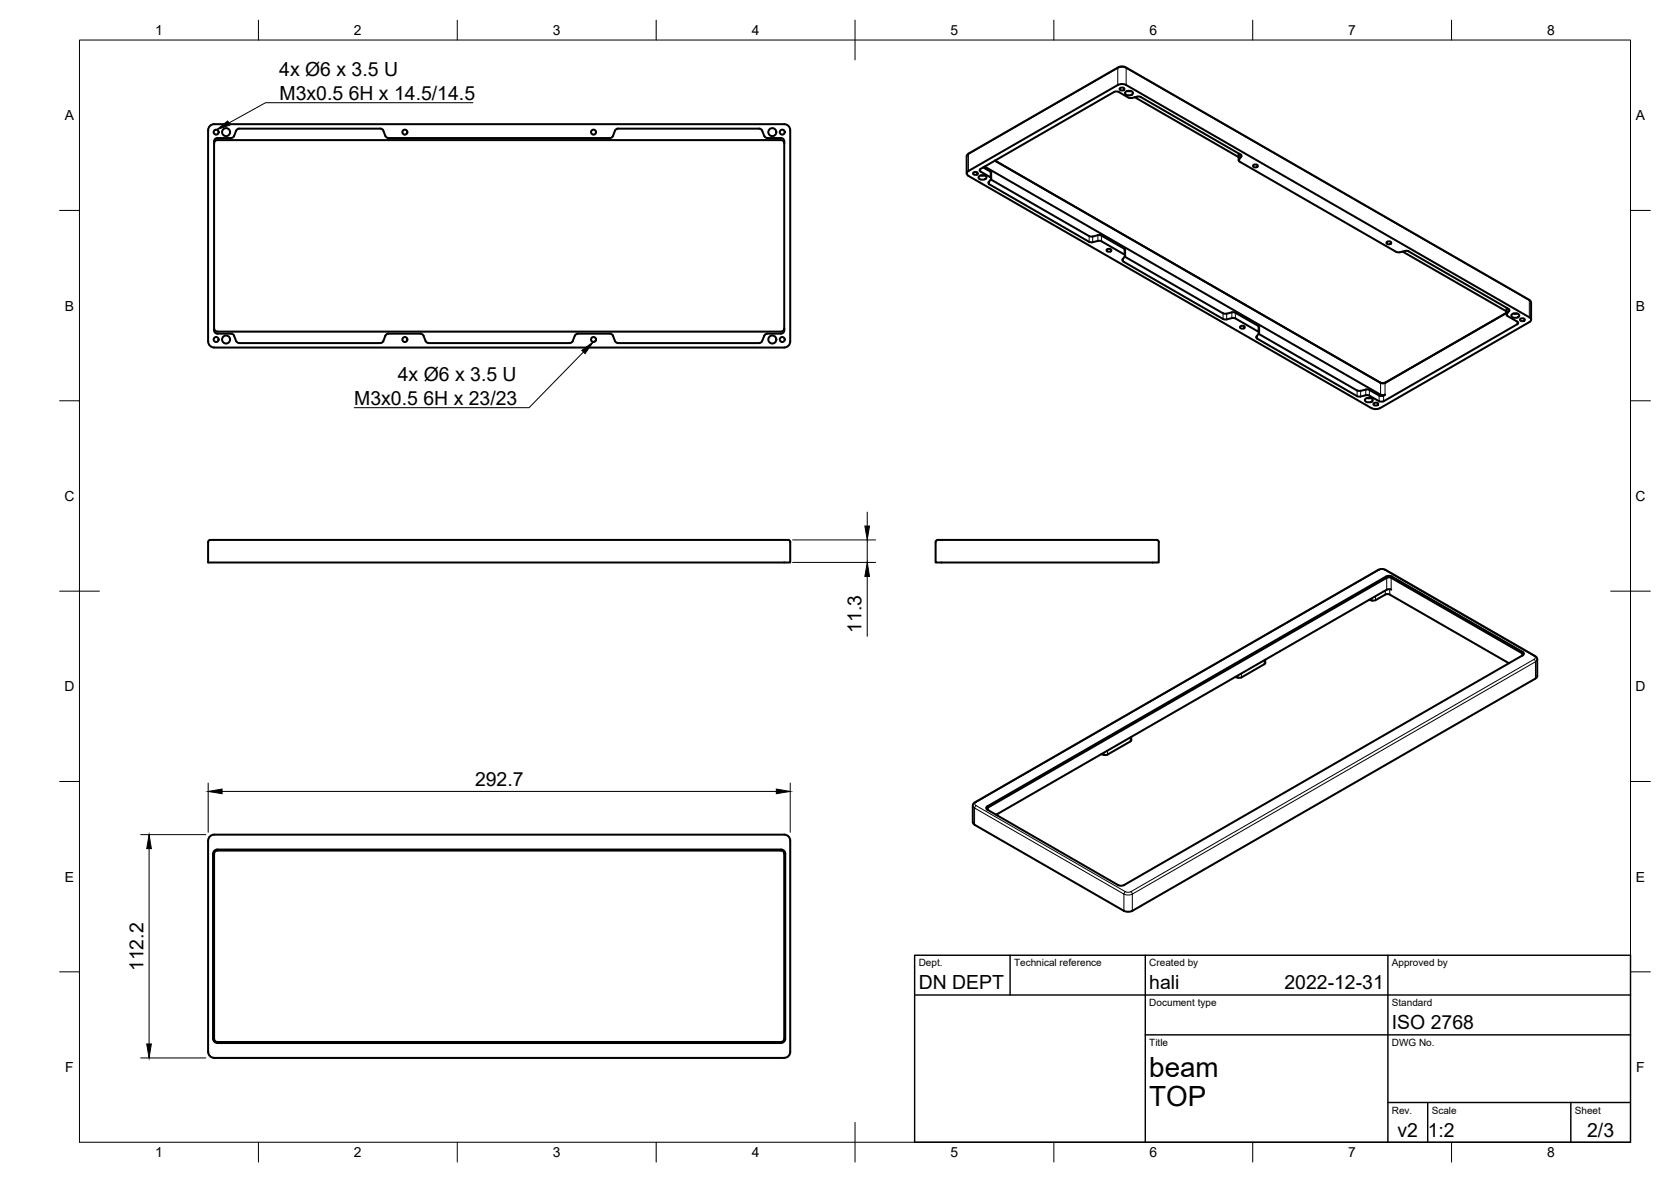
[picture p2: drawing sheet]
<svg xmlns="http://www.w3.org/2000/svg" width="420mm" height="297mm" viewBox="0 0 420 297" stroke-linecap="round" stroke-linejoin="round" font-family="sans-serif">
<!-- layer: Visible -->
<g fill="none" stroke="#000" stroke-width=".51">
<path d="M52.3 32.7v53.1M52.3 32.7a1.49 1.49 0 0 1 1.5-1.5h143.4a1.49 1.49 0 0 1 1.5 1.5v53.1M53.8 35.5v47.5M53.8 36a.79 .79 0 0 1 .8-.8h141.8a.79 .79 0 0 1 .8 .8M59.4 32.9l-.7 1.5-.3 .2-3.8 .1a.79 .79 0 0 0-.8 .8M59.4 32.8l.3-.3 .4-.2h35.6l.4 .2 .3 .3M96.4 32.9l.6 1.5 .7 .3h55.7l.6-.3 .6-1.5M154.6 32.8l.3-.3 .5-.2h35.5l.5 .2 .3 .3M191.6 32.9l.7 1.5 .4 .2 3.7 .1a.79 .79 0 0 1 .8 .8v47.5a.79 .79 0 0 1-.8 .8l-3.7 .1-.4 .2-.8 1.8-.6 .3M280.1 23.1l-33.6 19.4M280.2 23.1l.5-.1 .6 .1M281.3 23.1l2.4 1.4"/>
<path d="M281.7 22.1a.68 .68 0 0 1 1 .4 .68 .68 0 0 1-.6 .3 .68 .68 0 0 1-.6-.5zM282.9 23.2l1-.4a.73 .73 0 0 1 .9 .8l-.9 .4a.73 .73 0 0 1-1-.8zM283.4 22.9h.9M283.7 24.5l.9 .1M285.3 24.4l26.1 15.1M285.9 24.3l-1.3 .3M285.9 24.3l.9 .1 25.1 14.4M311.6 38.6l-.2 1.7M312 38.8l.2 .4-.7 1.1 .2 .3 39.4 22.7 .9 .1M243.1 43.6v-4.3l.4-.7 37.8-21.7 1.4-.2 101.8 58.6 .5 .8v4.3M243.2 43.2l37.9-21.8 .8-.3 .9 .1 101.7 58.5 .3 .3 .2 .5-.5 .4-37.5 21.7-.8 .2-.9-.1-101.8-58.5-.4-.5zM244.8 43.3a.68 .68 0 0 1 1.1 .4 .68 .68 0 0 1-.7 .3 .68 .68 0 0 1-.5-.5z"/>
<path d="M246.1 44.4l.9-.4a.73 .73 0 0 1 1 .8l-1 .4a.73 .73 0 0 1-.9-.8zM246.5 42.5l-.1 .4 2.6 1.6 .2 .2v.3M246.6 44.1h.9M247.2 42.1l1.8 1M247.6 41.9l99.5 57.3M248.7 46.3l25.2 14.5a2.57 2.57 0 0 0 2.2-.3l.9 .1M249 43.1l.2 .3v1.5M249.1 45.1l24.8 14.2 .9 .1M249.2 45l-.7 1 .3 .3M250.2 40.4l96.9 55.8M274.7 59.4a2.54 2.54 0 0 1 2.3-.2l5.7 3.3 .2 .3M315.2 41.4a.68 .68 0 0 1 1.1 .4 .68 .68 0 0 1-.7 .3 .68 .68 0 0 1-.5-.5z"/>
<path d="M276.9 60.6l5.8 3.3 .1 .5M278.4 62.6a.68 .68 0 0 1 1 .4 .68 .68 0 0 1-.6 .3 .68 .68 0 0 1-.6-.5zM282.8 64.5l24.7 14.2M282.8 64.4l-.6 1 .2 .3 25.1 14.5M282.9 62.8v1.4M309.7 78.5a2.53 2.53 0 0 1-2.1 .2M309.7 79.9a2.53 2.53 0 0 1-2.1 .3M309.8 78.5l.8 .1M309.8 79.9l.8 .1M310.6 78.6l5.7 3.3M348.8 60.8a.68 .68 0 0 1 1 .3 .68 .68 0 0 1-.6 .3 .68 .68 0 0 1-.6-.5zM352 63.4a2.5 2.5 0 0 1 2.2-.2l25.1 14.4 .2 .5"/>
<path d="M352.7 63.2l26.1 15.1M378.8 78.6l-30.5 17.6M378.8 77.7v1.4M378.9 77.5l-.1 .2M378.9 77.4v.1M379.1 79.4l2.4 1.4 .2 .5-33.8 19.5-.6 .2-.5-.2-2.5-1.4M379.5 78.2l-.7 .9 .3 .3M380.1 79.1l.9-.4a.73 .73 0 0 1 .9 .8l-.9 .4a.73 .73 0 0 1-.9-.8zM380.5 78.8h1M52.3 85.8a1.49 1.49 0 0 0 1.5 1.5h143.4a1.54 1.54 0 0 0 1.5-1.5M53.8 83a.79 .79 0 0 0 .8 .8l3.8 .1 .3 .2 .8 1.8 .6 .3M53.8 82.5a.79 .79 0 0 0 .8 .8"/>
<path d="M54.6 83.3h141.8M60.1 86.2h35.6M96.4 85.7l.5-1.3 .5-.5 8.3-.1 .7 .3 .7 1.8 .6 .3M96.4 85.7l-.3 .4-.4 .1M107.7 86.2h35.6M144.5 84.4l-.6 1.5-.6 .3M144.6 84.4l.2-.4 .5-.2 8.3 .1 .4 .2 .8 1.8 .6 .3M155.4 86.2h35.5M197.2 82.5a.79 .79 0 0 1-.8 .8M310.6 80l5.7 3.3M311.9 82a.68 .68 0 0 1 1.1 .3 .68 .68 0 0 1-.7 .3 .68 .68 0 0 1-.5-.5zM316.4 81.9l.2 .3v1.4"/>
<path d="M316.4 83.3l.1 .5M316.5 83.9l24.7 14.2 .9 .1M316.5 83.8l-.6 1 .2 .3 25.1 14.4a2.57 2.57 0 0 0 2.2-.2l.9 .1M342.1 98.2a2.38 2.38 0 0 1 2.2-.2l2.7 1.5h.6l.7-.3-.6 .1-.5-.1M347 96.1l.7 .2 .8-.2M347.2 96.2l.5 .1 .6-.1M382.3 80.1a.68 .68 0 0 1 1.1 .3 .68 .68 0 0 1-.7 .3 .68 .68 0 0 1-.5-.4zM343.2 100.3l1-.3a.73 .73 0 0 1 .9 .8l-.9 .3a.73 .73 0 0 1-1-.8zM343.7 100h.9M345.5 101.3a.68 .68 0 0 1 1 .3 .68 .68 0 0 1-.6 .3 .68 .68 0 0 1-.6-.4zM52.3 136.2v5.2h146.4v-5.2M52.8 135.7h144.6a.98 .98 0 0 1 1.3 .5"/>
<path d="M52.8 135.7l-.2 .1-.3 .4M235.2 136.2v5.2h56.2v-5.2M235.8 135.7h54.3a.98 .98 0 0 1 1.3 .5M235.8 135.7l-.5 .2v.3M344.3 150.7l1.3 .2 2.7-1.5 .6-.1 .5 .1 30 17.3M348.7 148.2l-98.2 56.6M348.7 148.2l.6-.2 .5 .2M317.9 166.9l-5.7 3.3-.6 .1-1-.2M318.1 165.8v.8l-.2 .3M382.7 164.8l.2-.5-.2-.1-32.9-19-.8-.1-100.5 57.8-.3 .5 .2 .2M386.1 170.5l-101.8 58.5-.9 .1-.8-.2-37.5-21.6-.5-.7M386.1 170.5l.4-.6v-4.3l-.5-.7-37.6-21.7-.7-.2-.8 .1-101.9 58.6-.4 .7v4.3"/>
<path d="M276.9 189.5l.7 .2M278.5 189.6l-.9 .1M284.2 186.3l-5.7 3.3M284.4 185.2l.1 .8-.3 .3M52.3 211.3v53.1M52.3 211.2a1.49 1.49 0 0 1 1.5-1.5h143.4a1.49 1.49 0 0 1 1.5 1.5M53.6 214.6v46.5M53.6 214.5a1.05 1.05 0 0 1 1-1h141.8a1.05 1.05 0 0 1 1 1v46.6a1.05 1.05 0 0 1-1 1M53.8 214.6v46.5M53.8 214.5a.79 .79 0 0 1 .8-.8h141.8a.79 .79 0 0 1 .8 .8v46.6a.79 .79 0 0 1-.8 .7M198.7 211.3v53a1.49 1.49 0 0 1-1.5 1.5l-143.4 .1a1.54 1.54 0 0 1-1.5-1.6M248.3 202.6l100.6-57.9 1.1 .2 33.1 19.1v.5l-.2 .2-100.3 57.7-.7 .2-.8-.2"/>
<path d="M248.3 203.5l32.8 18.9M248.3 202.6l-.3 .4 .3 .5M250.8 204.6v.3M53.6 261a1.05 1.05 0 0 0 1 1.1M53.8 261a.79 .79 0 0 0 .8 .8M54.6 262.1h141.8M54.6 261.9h141.8"/>
<circle cx="54.3" cy="33.2" r=".62"/>
<circle cx="56.8" cy="33.2" r="1.01"/>
<circle cx="101.8" cy="33.2" r=".62"/>
<circle cx="149.2" cy="33.2" r=".62"/>
<circle cx="194.2" cy="33.2" r="1.01"/>
<circle cx="196.7" cy="33.2" r=".62"/>
<circle cx="54.3" cy="85.3" r=".62"/>
<circle cx="56.8" cy="85.3" r="1.01"/>
<circle cx="101.8" cy="85.3" r=".62"/>
<circle cx="149.2" cy="85.3" r=".62"/>
<circle cx="194.2" cy="85.3" r="1.01"/>
<circle cx="196.7" cy="85.3" r=".62"/>
</g>
<!-- layer: Visible Narrow -->
<g fill="none" stroke="#000" stroke-width=".25">
<path d="M281.1 17.2l-37.6 21.6M281.1 17.2v4.2M281.1 17.1l1.2-.2 .9 .2M281.2 16.9l-.1 .2M283.1 16.9l.1 .2M283.2 17.2l101.3 58.3M283.2 17.2v4.2M243.5 38.8v4.2M243.5 38.8l-.4 .6M243.6 38.5l-.1 .3M311.5 38.7v1.4M312.1 39v.4"/>
<path d="M246.5 42.5v.6M248.7 45.6v.7M249 43.1v1.4M273.9 59.3v1.5M274.7 59.4v1.5M276.1 59.1v1.4M276.9 59.2v1.4M282.4 65v.7M282.7 62.5v1.4M307.5 78.7v1.5M308.4 78.8v1.5M309.7 78.5v1.4"/>
<path d="M310.6 78.6v1.4M378.9 77.5v1.4M379.5 77.8v.4M384.4 75.3l.1 .2M384.5 75.5v4.2M384.5 75.5l.5 .6M316.1 84.4v.7M316.3 81.9v1.4M341.2 98.1v1.5M342.1 98.2v1.5M343.4 97.9v1.4M344.3 98v1.4"/>
<path d="M346.8 99.4v1.4M347 96.1l.1 .1v3M347.9 99.4v1.4M348.4 96.1l-.1 .1v3M381.5 80.8v.7M345 150.3v.6M345.9 149.8v1M346.5 143.2h.3M346.8 143.2l.7-.1 .7 .1M346.8 143.2l-101.4 58.4h-.2M348.2 143.2l37.5 21.7 .3-.1M348.3 148.4v1"/>
<path d="M348.4 143.2h-.2M348.5 144.9l.2 .3v3M349.4 148.1v1.3M350 144.9l-.2 .3v3M311.3 169.7v.6M312.2 169.2v1M317.9 165.9v1M382.9 163.8l-.2 1M385.7 164.9l.3 .4-.3 .4M386.1 170.5v-4.2l-101.4 58.4M386.5 165.7l-.4 .6-.4-.6-101.7 58.5-1-.1-37.6-21.7M277.6 189.1v.6"/>
<path d="M278.5 188.6v1M284.2 185.3v1M244.6 202.4l.5 .6M245 203.1l37.6 21.6M245 203.1v4.2M245.4 201.6l-.3 .4 .3 .4M245.4 202.5l-.3 .6M248.3 202.6l.1 1M250.5 204.7v.1M282.6 224.7v4.2M282.6 224.7l1.3 .2 .8-.2M283 224.1l-.4 .6"/>
<path d="M284.4 224.1l.3 .6M284.7 224.7v4.2"/>
</g>
<!-- layer: Border -->
<g fill="none" stroke="#000" stroke-width=".25">
<path d="M20 10.1h390v276.9h-390zM65 5.1v5M115 5.1v5M165 5.1v5M215 5.1v10M265 5.1v5M315 5.1v5M365 5.1v5M15 52.9h5M410 52.9h5M15 100.7h5M410 100.7h5"/>
<path d="M15 148.6h10M405 148.6h10M15 196.4h5M410 196.4h5M15 244.2h5M410 244.2h5M65 287v5M115 287v5M165 287v5M215 282.1v9.9M265 287v5M315 287v5"/>
<path d="M365 287v5"/>
</g>
<!-- layer: TitleBlock -->
<path d="M230 240.1h180v46.9h-180zM230 250h180M254 240.1v9.9M288 240.1v46.9M349 240.1v46.9M288 260.1h122M349 277.1h61M359 277.1v9.9M395 277.1v9.9" fill="none" stroke="#000" stroke-width=".36"/>
<!-- layer: FD_Dimensions -->
<path d="M199.3 135.7h20.9M218.1 128.7v3.5M218.1 135.7v5.6M199.3 141.3h20.9M218.1 144.9v15M52.3 196.8v12.4M55.8 198.9h139.4M198.7 196.8v12.4M35.4 209.7h16.4M37.5 213.3v49M35.4 265.9h16.4" fill="none" stroke="#000" stroke-width=".25"/>
<path d="M217.5 132.2h1.1l-.5 3.5zM218.1 141.3l.5 3.6h-1.1zM52.3 198.9l3.5-.6v1.2zM195.2 198.3l3.5 .6-3.5 .6zM37.5 209.7l.6 3.6h-1.2zM36.9 262.3h1.2l-.6 3.6z" fill="#000" stroke="#000" stroke-width=".25"/>
<!-- layer: Hole Notes -->
<path d="M54.5 32.6l2.8-2.2 .5 1zM146.3 88l2.8-2.1-2 3z" fill="#000" stroke="#000" stroke-width=".25"/>
<path d="M118.9 25.8h-52.1l-9.2 5.1M146.7 88.5l-13.7 14h-43.9" fill="none" stroke="#000" stroke-width=".25"/>
<g font-size="7">
<text x="289" y="270.6">beam</text>
<text x="289" y="278.1">TOP</text>
</g>
<g font-size="4.9">
<text x="70.2" y="19.2">4x Ø6 x 3.5 U</text>
<text x="70.3" y="25.1">M3x0.5</text>
<text x="87.7" y="25.1">6H x 14.5/14.5</text>
<text x="100" y="95.8">4x Ø6 x 3.5 U</text>
<text x="89.1" y="101.8">M3x0.5</text>
<text x="106.5" y="101.8">6H x 23/23</text>
<text x="216.6" y="159" transform="rotate(-90 216.6 159)">11.3</text>
<text x="119.4" y="197.4">292.7</text>
<text x="36.1" y="244.1" transform="rotate(-90 36.1 244.1)">112.2</text>
<text x="231" y="248.5">DN DEPT</text>
<text x="289" y="248.5">hali</text>
<text x="323" y="248.5">2022-12-31</text>
<text x="350" y="258.6">ISO 2768</text>
<text x="351.4" y="285.7">v2</text>
<text x="359" y="285.7">1:2</text>
<text x="399.1" y="285.7">2/3</text>
</g>
<g font-size="3.5">
<text x="39" y="8.8">1</text>
<text x="89" y="8.8">2</text>
<text x="139" y="8.8">3</text>
<text x="189" y="8.8">4</text>
<text x="239" y="8.8">5</text>
<text x="289" y="8.8">6</text>
<text x="339" y="8.8">7</text>
<text x="389" y="8.8">8</text>
<text x="16.3" y="30.2">A</text>
<text x="411.3" y="30.2">A</text>
<text x="16.3" y="78">B</text>
<text x="411.3" y="78">B</text>
<text x="16.2" y="125.9">C</text>
<text x="411.2" y="125.9">C</text>
<text x="16.2" y="173.7">D</text>
<text x="411.2" y="173.7">D</text>
<text x="16.3" y="221.6">E</text>
<text x="411.3" y="221.6">E</text>
<text x="16.4" y="269.4">F</text>
<text x="411.4" y="269.4">F</text>
<text x="39" y="290.8">1</text>
<text x="89" y="290.8">2</text>
<text x="139" y="290.8">3</text>
<text x="189" y="290.8">4</text>
<text x="239" y="290.8">5</text>
<text x="289" y="290.8">6</text>
<text x="339" y="290.8">7</text>
<text x="389" y="290.8">8</text>
</g>
<g font-size="2.5">
<text x="231" y="242.9">Dept.</text>
<text x="255" y="242.9">Technical reference</text>
<text x="289" y="242.9">Created by</text>
<text x="350" y="242.9">Approved by</text>
<text x="289" y="252.8">Document type</text>
<text x="350" y="252.8">Standard</text>
<text x="289" y="262.9">Title</text>
<text x="350" y="262.9">DWG No.</text>
<text x="350" y="279.9">Rev.</text>
<text x="360" y="279.9">Scale</text>
<text x="396" y="279.9">Sheet</text>
</g>
</svg>
